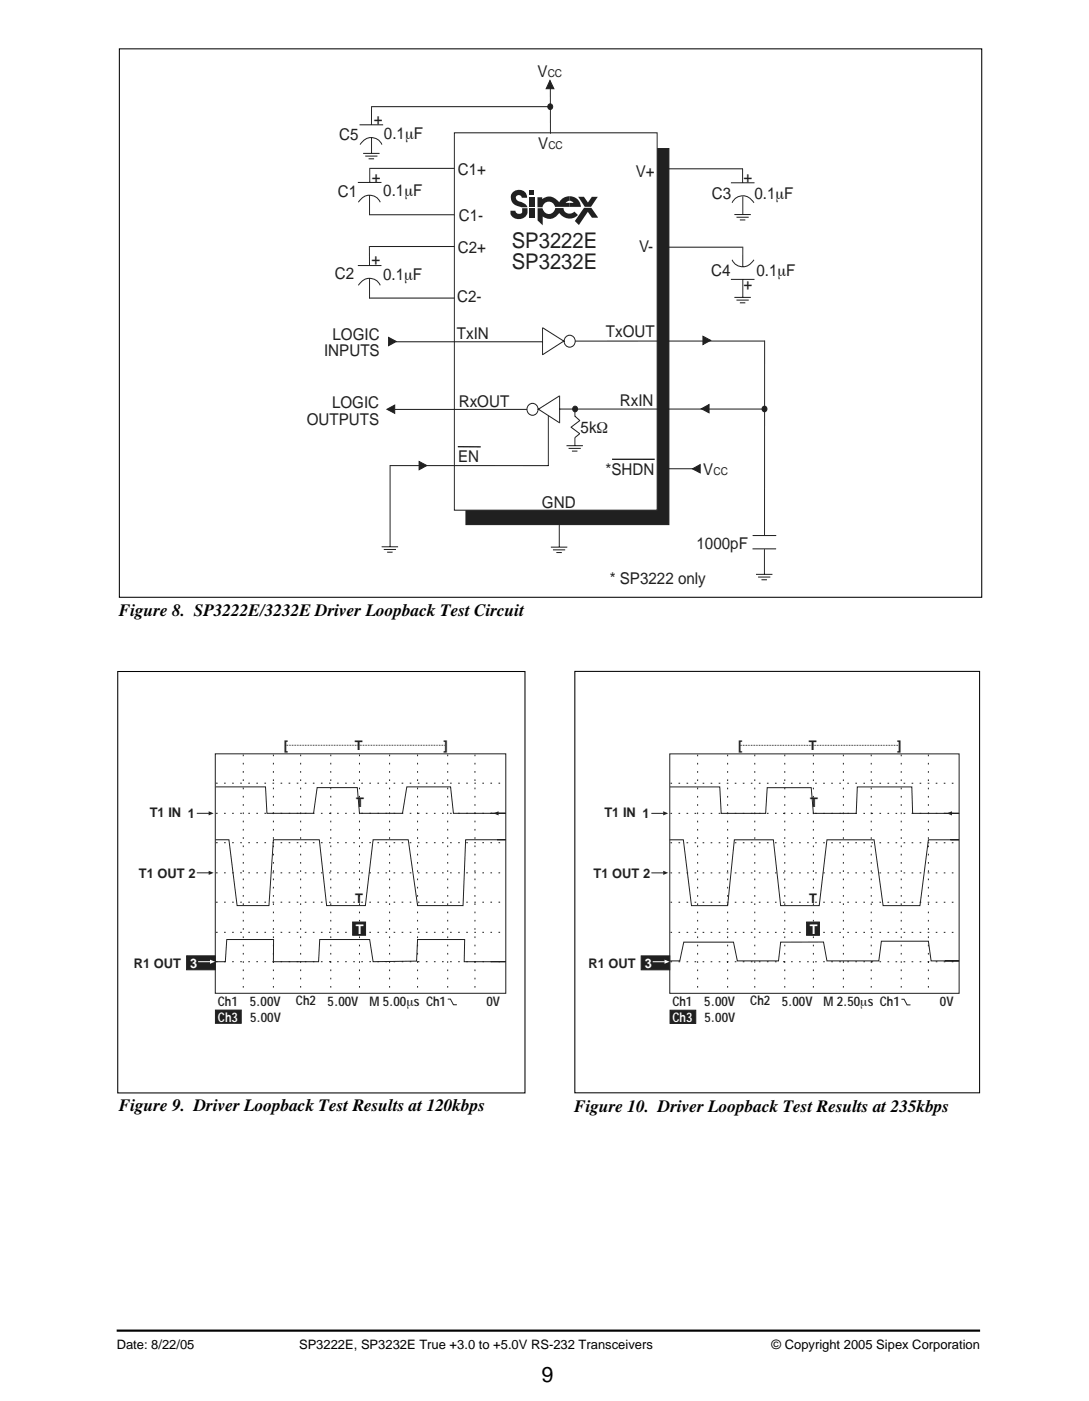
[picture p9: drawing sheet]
<svg xmlns="http://www.w3.org/2000/svg" width="178mm" height="229mm" viewBox="0 0 178 229" stroke-linecap="round" stroke-linejoin="round" font-family="sans-serif">
<path d="M19 217.1h141" fill="none" stroke="#000" stroke-width=".36"/>
<path d="M19.5 8h140.8v89.5h-140.8zM19.2 109.6h66.5v68.7h-66.5zM93.9 109.6h66v68.7h-66z" fill="none" stroke="#000" stroke-width=".17"/>
<path d="M76.1 24.2h33.1v61.4h-33.1z" fill="#231f20" stroke="#231f20" stroke-width=".16"/>
<path d="M74.2 21.7h33.1v61.5h-33.1z" fill="#fff" stroke="#231f20" stroke-width=".16"/>
<g fill="#231f20">
<path d="M83.6 31.5a1.37 1.37 0 0 1 1.5-.5 1.37 1.37 0 0 1 1 1.3h-.9l-.2-.4-.3-.1-.4 .2-.1 .2a.96 .96 0 0 0 1 .8l.7 .4 .2 .4h-1.1a1.58 1.58 0 0 1-1.4-2.3z"/>
<path d="M83.3 34.4h.8a.6 .6 0 0 0 .5 .5 .6 .6 0 0 0 .7-.3v-.6h.8a1.48 1.48 0 0 1-.9 1.7 1.48 1.48 0 0 1-1.9-.8z"/>
<path d="M86.5 34h.8v1.6h-.8z"/>
<path d="M86.5 32.2h.8v1.6h-.8z"/>
<path d="M86.5 31.1h.8v.7h-.8z"/>
<path d="M87.8 32.2h.7v.3a1.85 1.85 0 0 1 2.8 .5 1.85 1.85 0 0 1 1.7-1v.8l-.7 .3h.7v.7h-2.4a1.04 1.04 0 0 0-1-.9 1.04 1.04 0 0 0-1 .9h-.8z"/>
<path d="M93 32a1.81 1.81 0 0 1 1.8 1.8h-1.8v-.7h.7l-.3-.2-.4-.1z"/>
<path d="M94.4 32.1h.9l.7 .9 .6-.9h1l-1.1 1.6h-1z"/>
<path d="M95.3 33.9h1.2l1.1 1.6h-1l-.6-.9-1.5 2.1-.6-.6z"/>
<path d="M87.8 34h.8a1.04 1.04 0 0 0 1 .9 1.04 1.04 0 0 0 1.1-1h1.3a1 1 0 0 0 .7 .9 1 1 0 0 0 1.1-.3l.6 .6a1.95 1.95 0 0 1-3.1-.4 1.81 1.81 0 0 1-2.7 .6v1.5l-.8-.8z"/>
</g>
<g fill="none" stroke="#231f20" stroke-width=".16">
<path d="M60.7 17.4l-.1 3M89.9 17.4h-29.3M89.9 13.7v8.1M58.4 29.8h3.9M58.5 33a1.97 1.97 0 0 1 1.8-1.1 1.97 1.97 0 0 1 1.8 1.1M58.7 20.4h3.9M58.8 23.6a1.97 1.97 0 0 1 1.8-1.1 1.97 1.97 0 0 1 1.8 1.1M59.3 25h2.7M59.6 25.5h2M60.2 25.9h.9M60.3 35h13.9M60.3 27.5h13.9"/>
<path d="M60.3 31.9v3.2M60.4 27.5v2.3M60.7 22.4v2.6M107.4 27.5h13.9M119.3 29.8h3.9M119.5 33.1a1.97 1.97 0 0 1 1.8-1.2 1.97 1.97 0 0 1 1.8 1.2M119.9 35h2.7M120.2 35.4h2M120.8 35.9h.9M121.2 27.5v2.3M121.3 32v3M58.4 43.3h3.9"/>
<path d="M58.5 46.6a1.97 1.97 0 0 1 1.8-1.2 1.97 1.97 0 0 1 1.8 1.2M60.3 48.6h13.9M60.3 40.2v3.1M60.3 40.2h13.9M60.3 45.4v3.3M64.6 55.8h23.9M88.6 53.5v4.4M88.6 53.5l3.5 2.2M92 55.7l-3.4 2.2M107.4 40.3h13.9M119.3 45.6h3.9M119.5 42.4a1.97 1.97 0 0 0 1.8 1.1 1.97 1.97 0 0 0 1.8-1.1"/>
<path d="M119.9 48.5h2.7M120.2 49h2M120.8 49.4h.9M121.3 40.4v3.1M121.3 45.6v2.9M124.8 55.6v31.8M124.9 55.7h-31M63.6 76h26M63.7 75.9v13.3M86.1 66.8h-21.6M88 66.8l3.3 2.2M89.5 67.8v8.2"/>
<path d="M91.3 64.6l-3.5 2.2M91.4 64.6v4.4M91.4 66.7h33.4M92.5 72.7h2.7M92.8 73.2h2M93.3 69.7l1.4 1.1-.9 .6M93.4 73.6h.9M93.9 67.9l.8 .7M93.9 66.7v1.3M93.9 71.5v1.2M94.7 68.6l-1.5 1.1M113.1 76.5h-5.3"/>
<path d="M62.3 89.2h2.7M62.7 89.7h2M63.2 90.1h.9M89.9 89.3h2.7M90.3 89.7h2M90.8 90.2h.9M91.3 85.1v4.1M122.9 89.6h3.8M122.9 87.4h3.8M123.4 93.7h2.7M123.8 94.2h2M124.3 94.6h.9"/>
<path d="M124.8 89.6v4.1M35.2 123h47.4v39.1h-47.4zM35.2 137h2.2l1.3 10.8h5.2l.7-10.8h7.5l1.2 10.8h6.4l1.2-10.8h5.8l1.5 10.8h7.4l.4-10.8h6.6h-1.4M35.2 128.4h8.1l.3 4.3h7.6l.6-4.2h6.5l.4 4.2h7l.7-4.3h7.2l.4 4.3h8.6h-2.5M32.1 142.4h2M35.2 156.9h1.6l.2-3.6h7.7l-.1 3.6h7.4l.2-3.6h8.2l.5 3.6 7.1-.1 .2-3.5h7.7l-.1 3.6h6.8h-2.4"/>
<circle cx="93" cy="55.7" r=".94"/>
<circle cx="87" cy="66.8" r=".94"/>
</g>
<g fill="#231f20" stroke="#231f20" stroke-width=".16">
<path d="M114.8 54.9l1.2 .6-1.2 .7z"/>
<path d="M63.4 55.1l1.3 .6-1.3 .7z"/>
<path d="M89.8 13.1l.6 1.4h-1.2z"/>
<path d="M63.2 66.8l1.2-.7v1.3z"/>
<path d="M114.5 66.7l1.3-.7v1.4z"/>
<path d="M68.4 75.3l1.3 .7-1.3 .7z"/>
<path d="M113.1 76.5l1.2-.7v1.4z"/>
<path d="M30.5 156h4.7v2.2h-4.7z"/>
<circle cx="89.9" cy="17.4" r=".43"/>
<circle cx="93.9" cy="66.7" r=".43"/>
<circle cx="124.8" cy="66.7" r=".43"/>
</g>
<path d="M74.7 72.9h3.8M99.9 74.9h7" fill="none" stroke="#231f20" stroke-width=".21"/>
<g fill="none" stroke="#231f20" stroke-width=".16" stroke-dasharray=".3 1.1" stroke-linecap="butt">
<path d="M35.3 127.8h47.3M35.3 132.7h47.3M35.3 137.5h47.3M39.7 123.1v39M44.6 123.1v39M49.1 123.1v39M54 123.1v39M58.7 123.1v39M63.6 123.1v39M68.2 123.1v39M73.1 123.1v39M77.5 123.1v39"/>
<path d="M35.3 142.4h47.3M35.3 147.2h47.3M35.3 152.1h47.3M35.3 156.9h47.3"/>
</g>
<path d="M34.1 142.1l.8 .3-.8 .4z" fill-rule="evenodd" fill="#231f20"/>
<path d="M32.1 132.7h2" fill="none" stroke="#231f20" stroke-width=".16"/>
<path d="M34.1 132.4l.8 .3-.8 .3z" fill-rule="evenodd" fill="#231f20"/>
<path d="M32.3 156.9h2" fill="none" stroke="#fff" stroke-width=".16"/>
<path d="M34.3 156.6l.8 .3-.8 .4z" fill-rule="evenodd" fill="#fff"/>
<path d="M81.3 132.7h1.3" fill="none" stroke="#231f20" stroke-width=".16"/>
<path d="M80.6 132.7l.8-.3v.6z" fill-rule="evenodd" fill="#231f20"/>
<g fill="#231f20" stroke="#231f20" stroke-width=".16">
<path d="M57.6 150.4h2.1v2.2h-2.1z"/>
<path d="M35.2 164.8h4.2v2.2h-4.2z"/>
<path d="M104.7 156h4.7v2.2h-4.7z"/>
</g>
<path d="M46.6 121.6h26M109.4 123h47.2v39.1h-47.2zM109.4 137h2.2l1.3 10.8h5.9l1.1-10.8h6.4l1.2 10.8h6.3l1.2-10.8h7.7l1.5 10.8h6l1.4-10.8h5h-1.4M109.4 128.4h8.1l.3 4.3h7.2l.3-4.2h7.1l.4 4.2h7l.2-4.3h8.9l.1 4.3h7.6h-2.5M58.8 152.1h.4zM106.3 142.4h2M109.4 156.8h1.6l.6-3.1h8.2l.6 3.1h6.7l.4-3.1h7l.5 3.1h8.5l.4-3.2h7.7l.4 3.2h4.6h-2.3M73.1 163h.4l.5 .9h.6" fill="none" stroke="#231f20" stroke-width=".16"/>
<g fill="none" stroke="#231f20" stroke-width=".16" stroke-dasharray=".3 1.1" stroke-linecap="butt">
<path d="M109.5 127.8h47.1M109.5 132.7h47.1M109.5 137.5h47.1M113.9 123.1v39M118.8 123.1v39M123.2 123.1v39M128.1 123.1v39M132.8 123.1v39M137.7 123.1v39M142.2 123.1v39M147.1 123.1v39M151.6 123.1v39"/>
<path d="M109.5 142.4h47.1M109.5 147.2h47.1M109.5 152.1h47.1M109.5 156.9h47.1"/>
</g>
<path d="M108.3 142.1l.8 .3-.8 .4z" fill-rule="evenodd" fill="#231f20"/>
<path d="M106.3 132.7h2" fill="none" stroke="#231f20" stroke-width=".16"/>
<path d="M108.3 132.4l.8 .3-.8 .3z" fill-rule="evenodd" fill="#231f20"/>
<path d="M106.6 156.9h1.9" fill="none" stroke="#fff" stroke-width=".16"/>
<path d="M108.5 156.6l.8 .3-.8 .4z" fill-rule="evenodd" fill="#fff"/>
<path d="M155.4 132.7h1.2" fill="none" stroke="#231f20" stroke-width=".16"/>
<path d="M154.6 132.7l.8-.3v.6z" fill-rule="evenodd" fill="#231f20"/>
<g fill="#231f20" stroke="#231f20" stroke-width=".16">
<path d="M131.7 150.5h2.1v2.1h-2.1z"/>
<path d="M109.4 164.8h4.2v2.2h-4.2z"/>
</g>
<path d="M120.8 121.6h25.9M132.9 152.1h.4zM147.2 163h.4l.5 1h.6" fill="none" stroke="#231f20" stroke-width=".16"/>
<g font-size="3.5" fill="#231f20">
<text x="83.6" y="40.4">SP3222E</text>
<text x="83.6" y="43.9">SP3232E</text>
</g>
<text font-size="3.5" x="88.4" y="225.5">9</text>
<g font-size="2.8">
<text x="19.4" y="100.5">Figure 8. SP3222E/3232E Driver Loopback Test Circuit</text>
<text x="19.4" y="181.2">Figure 9. Driver Loopback Test Results at 120kbps</text>
<text x="93.8" y="181.5">Figure 10. Driver Loopback Test Results at 235kbps</text>
</g>
<g font-size="2.6" fill="#231f20">
<text x="87.8" y="12.5">V</text>
<text x="55.4" y="22.8">C5</text>
<text x="61" y="20.4">+</text>
<text x="62.7" y="22.7">0.1µF</text>
<text x="60.7" y="29.9">+</text>
<text x="74.8" y="28.6">C1+</text>
<text x="87.9" y="24.4">V</text>
<text x="103.8" y="28.9">V+</text>
<text x="121.4" y="29.8">+</text>
<text x="55.2" y="32.1">C1</text>
<text x="62.6" y="32">0.1µF</text>
<text x="116.2" y="32.5">C3</text>
<text x="123.2" y="32.5">0.1µF</text>
<text x="74.8" y="41.2">C2+</text>
<text x="74.9" y="36.1">C1-</text>
<text x="104.3" y="41.1">V-</text>
<text x="54.7" y="45.6">C2</text>
<text x="60.7" y="43.2">+</text>
<text x="62.5" y="45.6">0.1µF</text>
<text x="116.1" y="45.1">C4</text>
<text x="121.4" y="47.4">+</text>
<text x="123.5" y="45.1">0.1µF</text>
<text x="74.6" y="49.3">C2-</text>
<text x="52.9" y="58.1">INPUTS</text>
<text x="54.3" y="55.5">LOGIC</text>
<text x="74.6" y="55.4">TxIN</text>
<text x="98.9" y="55">TxOUT</text>
<text x="50.1" y="69.3">OUTPUTS</text>
<text x="54.2" y="66.6">LOGIC</text>
<text x="74.9" y="66.5">RxOUT</text>
<text x="94.8" y="70.6">5kΩ</text>
<text x="101.2" y="66.3">RxIN</text>
<text x="74.8" y="75.4">EN</text>
<text x="98.9" y="77.5">*SHDN</text>
<text x="114.8" y="77.4">V</text>
<text x="88.5" y="82.9">GND</text>
<text x="113.7" y="89.6">1000pF</text>
<text x="99.5" y="95.3">* SP3222 only</text>
</g>
<g font-size="2.2" fill="#231f20">
<text x="46.3" y="122.3">[</text>
<text x="57.9" y="122.3">T</text>
<text x="72.4" y="122.3">]</text>
<text x="120.5" y="122.3">[</text>
<text x="132.1" y="122.3">T</text>
<text x="146.5" y="122.3">]</text>
<text x="58.2" y="131.7">T</text>
<text x="132.3" y="131.7">T</text>
<text x="24.4" y="133.2">T1 IN 1</text>
<text x="98.7" y="133.2">T1 IN 1</text>
<text x="22.7" y="143.3">T1 OUT 2</text>
<text x="96.9" y="143.3">T1 OUT 2</text>
<text x="58" y="147.3">T</text>
<text x="132.1" y="147.3">T</text>
<text x="21.8" y="157.9">R1 OUT</text>
<text x="96.1" y="157.9">R1 OUT</text>
<text x="35.6" y="164.2">Ch1</text>
<text x="40.8" y="164.1">5.00V</text>
<text x="40.8" y="166.8">5.00V</text>
<text x="48.3" y="164">Ch2</text>
<text x="53.5" y="164.1">5.00V</text>
<text x="60.3" y="164.1">M 5.00µs Ch1</text>
<text x="79.4" y="164.1">0V</text>
<text x="109.8" y="164.2">Ch1</text>
<text x="115" y="164.1">5.00V</text>
<text x="115" y="166.8">5.00V</text>
<text x="122.5" y="164">Ch2</text>
<text x="127.6" y="164.1">5.00V</text>
<text x="134.5" y="164.1">M 2.50µs Ch1</text>
<text x="153.5" y="164.2">0V</text>
</g>
<g font-size="2.2" fill="#fff">
<text x="58.1" y="152.4">T</text>
<text x="132.2" y="152.4">T</text>
<text x="31" y="157.9">3</text>
<text x="105.3" y="157.9">3</text>
<text x="35.6" y="166.7">Ch3</text>
<text x="109.8" y="166.8">Ch3</text>
</g>
<g font-size="2.1">
<text x="19" y="220.1">Date: 8/22/05</text>
<text x="48.8" y="220.1">SP3222E, SP3232E True +3.0 to +5.0V RS-232 Transceivers</text>
<text x="126" y="220.1">© Copyright 2005 Sipex Corporation</text>
</g>
<g font-size="1.8" fill="#231f20">
<text x="89.4" y="12.5">CC</text>
<text x="89.5" y="24.4">CC</text>
<text x="116.5" y="77.4">CC</text>
</g>
</svg>
